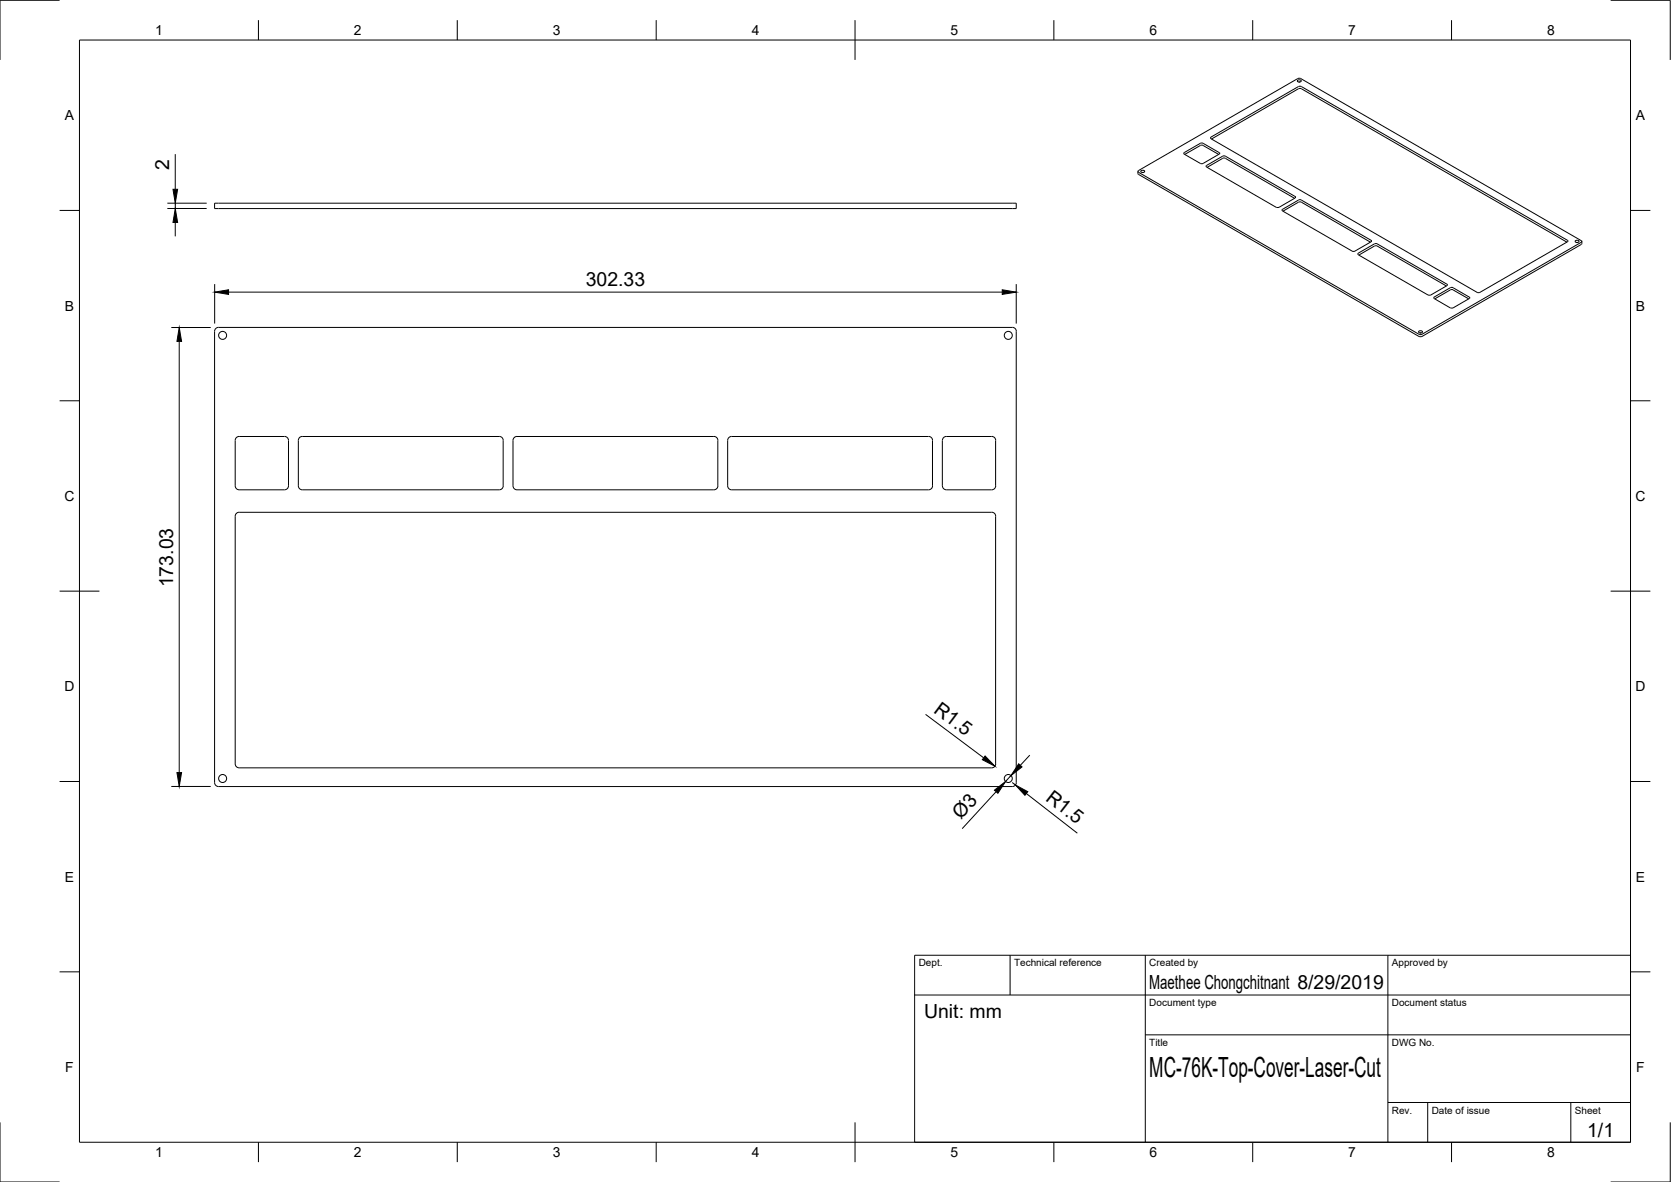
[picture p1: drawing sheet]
<svg xmlns="http://www.w3.org/2000/svg" width="420mm" height="297mm" viewBox="0 0 420 297" stroke-linecap="round" stroke-linejoin="round" font-family="sans-serif">
<!-- layer: Visible -->
<g fill="none" stroke="#000" stroke-width=".25">
<path d="M326.3 19.7l-40 23.2-.2 .2 .2 .2M326.3 19.7h.7l70.6 40.8 .1 .1-.1 .3M301.8 36.5h.7M301.8 36.6l-3.9 2.2M302.5 36.6l3.9 2.2M302.5 36l4 2.3M302.5 36h-.7l-4 2.3-.1 .3 4.1 2.5h.7M304.5 34.9l66.9 38.6M304.5 34.8v-.4l22-12.7h.5l67.1 38.7M304.6 34.9l21.9-12.6 .5-.1 67 38.7M306.5 38.7l-4 2.4M306.6 38.3l.1 .2-.1 .2"/>
<path d="M326.3 20.1h.5l.4 .3-.6 .2-.4-.2zM326.5 20.6h.4M54 51.1h201.5v1.3h-201.5zM286.1 43.1l.2 .7 70.8 40.8 .4-.1 40.1-23.1 .1-.7M286.3 43.3l70.8 40.8 .4-.1 40.1-23.1M287 42.9l.5-.1 .3 .3-.6 .2-.4-.2zM287.2 43.4h.3M303.4 41.6l4-2.4h.7l17.5 10.2 .2 .1-.2 .2M303.4 42l17.5 10.1M303.4 41.6l-.1 .1 .1 .3M303.5 42.1l3.9-2.3h.7l17.4 10M320.9 52.1h.7"/>
<path d="M322.6 53.1l3.9-2.3h.7l17.4 10.1M325.6 49.8l-4 2.3M326.5 50.3l-4 2.3-.1 .3 17.6 10.2h.7l4.2-2.5-.2-.2-17.5-10.1M326.5 50.3h.7M341.5 63.6l4.1-2.3 .5-.1 17.7 10.2 .1 .3-4.1 2.4h-.7l-17.6-10.1M341.6 63.6l-.2 .3 .2 .1M341.7 64.1l3.9-2.3h.7l17.4 10.1M360.6 75l4.3 2.4h.5l4-2.4M360.7 75l-.1-.4 4.1-2.3 .5-.1 4.2 2.4 .2 .3-.2 .1M360.8 75.1l4.1-2.3h.5l3.9 2.3M394.1 60.8l-22 12.7h-.7M394.1 60.4l.1 .1-.1 .3"/>
<path d="M396.2 60.5l.5-.1 .3 .3-.6 .2-.3-.2zM396.4 60.9h.3M356.8 83.2l.5-.1 .4 .4-.6 .2-.4-.2zM357 83.7h.3M59.4 110l.7-.3h11.4a1.01 1.01 0 0 1 1 1v11.4a1.01 1.01 0 0 1-1 1h-11.4a1.01 1.01 0 0 1-1-1v-11.4zM75.3 110l.7-.3h49.5a.97 .97 0 0 1 1 1v11.4a1.01 1.01 0 0 1-1 1h-49.5a1.01 1.01 0 0 1-1-1v-11.4zM179.5 109.7h-49.5a1.01 1.01 0 0 0-1 1v11.4a1.01 1.01 0 0 0 1 1h49.5M179.5 109.7a1.01 1.01 0 0 1 1 1M180.5 110.7v11.4M184 109.7h49.5a.97 .97 0 0 1 1 1v11.4a1.01 1.01 0 0 1-1 1h-49.5M184 109.7a1.01 1.01 0 0 0-1 1v11.4a1.01 1.01 0 0 0 1 1M236.9 110.7v11.4"/>
<path d="M238 109.7h11.4a1.01 1.01 0 0 1 1 1M238 109.7a1.01 1.01 0 0 0-1 1M250.3 110.7v11.4M180.5 122.1a1.01 1.01 0 0 1-1 1M237 122.1a1.01 1.01 0 0 0 1 1M250.3 129.7v62.3M250.4 122.1a1.01 1.01 0 0 1-1 1h-11.4M250.4 129.7a.97 .97 0 0 0-1.1-1h-189.2a1.01 1.01 0 0 0-1 1v62.3a1.01 1.01 0 0 0 1 1h189.2a1.01 1.01 0 0 0 1.1-1M54 196.7a1.01 1.01 0 0 0 .9 1h199.6a1.01 1.01 0 0 0 1-1M54 196.7v-113.4a.97 .97 0 0 1 .9-1h199.6a1.01 1.01 0 0 1 1 1v113.4"/>
<circle cx="56" cy="84.3" r="1.01"/>
<circle cx="253.5" cy="84.3" r="1.01"/>
<circle cx="56" cy="195.6" r="1.01"/>
<circle cx="253.5" cy="195.6" r="1.01"/>
</g>
<!-- layer: Border -->
<g fill="none" stroke="#000" stroke-width=".25">
<path d="M15 .1h-15v15M20 10.1h390v276.9h-390zM65 5.1v5M115 5.1v5M165 5.1v5M215 5.1v10M265 5.1v5M315 5.1v5M365 5.1v5M405 .1h15v15M15 52.9h5M410 52.9h5"/>
<path d="M15 100.7h5M410 100.7h5M15 148.6h10M405 148.6h10M15 196.4h5M410 196.4h5M15 244.2h5M410 244.2h5M0 282.1v14.9h15M65 287v5M115 287v5M165 287v5"/>
<path d="M215 282.1v9.9M265 287v5M315 287v5M365 287v5M420 282.1v14.9h-15"/>
</g>
<!-- layer: TitleBlock -->
<path d="M230 240.1h180v46.9h-180zM230 250h180M254 240.1v9.9M288 240.1v46.9M349 240.1v46.9M288 260.1h122M349 277.1h61M359 277.1v9.9M395 277.1v9.9" fill="none" stroke="#000" stroke-width=".25"/>
<!-- layer: Dimensions -->
<g fill="none" stroke="#000" stroke-width=".25">
<path d="M44.1 38.7v8.9M42.1 52.4h9.9M42.1 51.1h9.9M44.1 51.1v1.3M44.1 55.9v3.5M54 71.4v9.9M57.5 73.4h194.5M255.5 71.4v9.9M43.1 82.3h9.9M45.1 85.8v108.3M232.7 179.5l14.6 10.9M43.1 197.6h9.9"/>
<path d="M250.5 199l-8.6 9.2M254.2 194.9l-1.4 1.5M254.5 196.6l.8 .7M258.1 199.4l12.8 10M258.9 189.8l-2.3 2.5"/>
</g>
<path d="M44.1 52.4l.6 3.5h-1.2zM43.5 47.6h1.2l-.6 3.5zM54 73.4l3.5-.6v1.2zM252 72.8l3.5 .6-3.5 .6zM45.1 82.3l.6 3.5h-1.2zM44.5 194.1h1.2l-.6 3.5zM247.7 190l2.4 2.5-3.1-1.6zM250 198.6l2.8-2.2-1.9 3zM256.1 191.9l.9 .8-2.8 2.2zM255.3 197.3l3.1 1.7-.7 .9z" fill="#000" stroke="#000" stroke-width=".25"/>
<text font-size="7" x="289" y="270.6">MC-76K-Top-Cover-Laser-Cut</text>
<g font-size="4.9">
<text x="42.6" y="42.7" transform="rotate(-90 42.6 42.7)">2</text>
<text x="147.3" y="71.8">302.33</text>
<text x="43.5" y="147.6" transform="rotate(-90 43.5 147.6)">173.03</text>
<text x="234.5" y="179" transform="rotate(37 234.5 179)">R1.5</text>
<text x="262.7" y="201" transform="rotate(38 262.7 201)">R1.5</text>
<text x="241.6" y="206.2" transform="rotate(-47 241.6 206.2)">Ø3</text>
<text x="289" y="248.5">Maethee Chongchitnant 8/29/2019</text>
<text x="232.4" y="255.9">Unit: mm</text>
<text x="399.1" y="285.7">1/1</text>
</g>
<g font-size="3.5">
<text x="39" y="8.8">1</text>
<text x="89" y="8.8">2</text>
<text x="139" y="8.8">3</text>
<text x="189" y="8.8">4</text>
<text x="239" y="8.8">5</text>
<text x="289" y="8.8">6</text>
<text x="339" y="8.8">7</text>
<text x="389" y="8.8">8</text>
<text x="16.3" y="30.2">A</text>
<text x="411.3" y="30.2">A</text>
<text x="16.3" y="78">B</text>
<text x="411.3" y="78">B</text>
<text x="16.2" y="125.9">C</text>
<text x="411.2" y="125.9">C</text>
<text x="16.2" y="173.7">D</text>
<text x="411.2" y="173.7">D</text>
<text x="16.3" y="221.6">E</text>
<text x="411.3" y="221.6">E</text>
<text x="16.4" y="269.4">F</text>
<text x="411.4" y="269.4">F</text>
<text x="39" y="290.8">1</text>
<text x="89" y="290.8">2</text>
<text x="139" y="290.8">3</text>
<text x="189" y="290.8">4</text>
<text x="239" y="290.8">5</text>
<text x="289" y="290.8">6</text>
<text x="339" y="290.8">7</text>
<text x="389" y="290.8">8</text>
</g>
<g font-size="2.5">
<text x="231" y="242.9">Dept.</text>
<text x="255" y="242.9">Technical reference</text>
<text x="289" y="242.9">Created by</text>
<text x="350" y="242.9">Approved by</text>
<text x="289" y="252.8">Document type</text>
<text x="350" y="252.8">Document status</text>
<text x="289" y="262.9">Title</text>
<text x="350" y="262.9">DWG No.</text>
<text x="350" y="279.9">Rev.</text>
<text x="360" y="279.9">Date of issue</text>
<text x="396" y="279.9">Sheet</text>
</g>
</svg>
